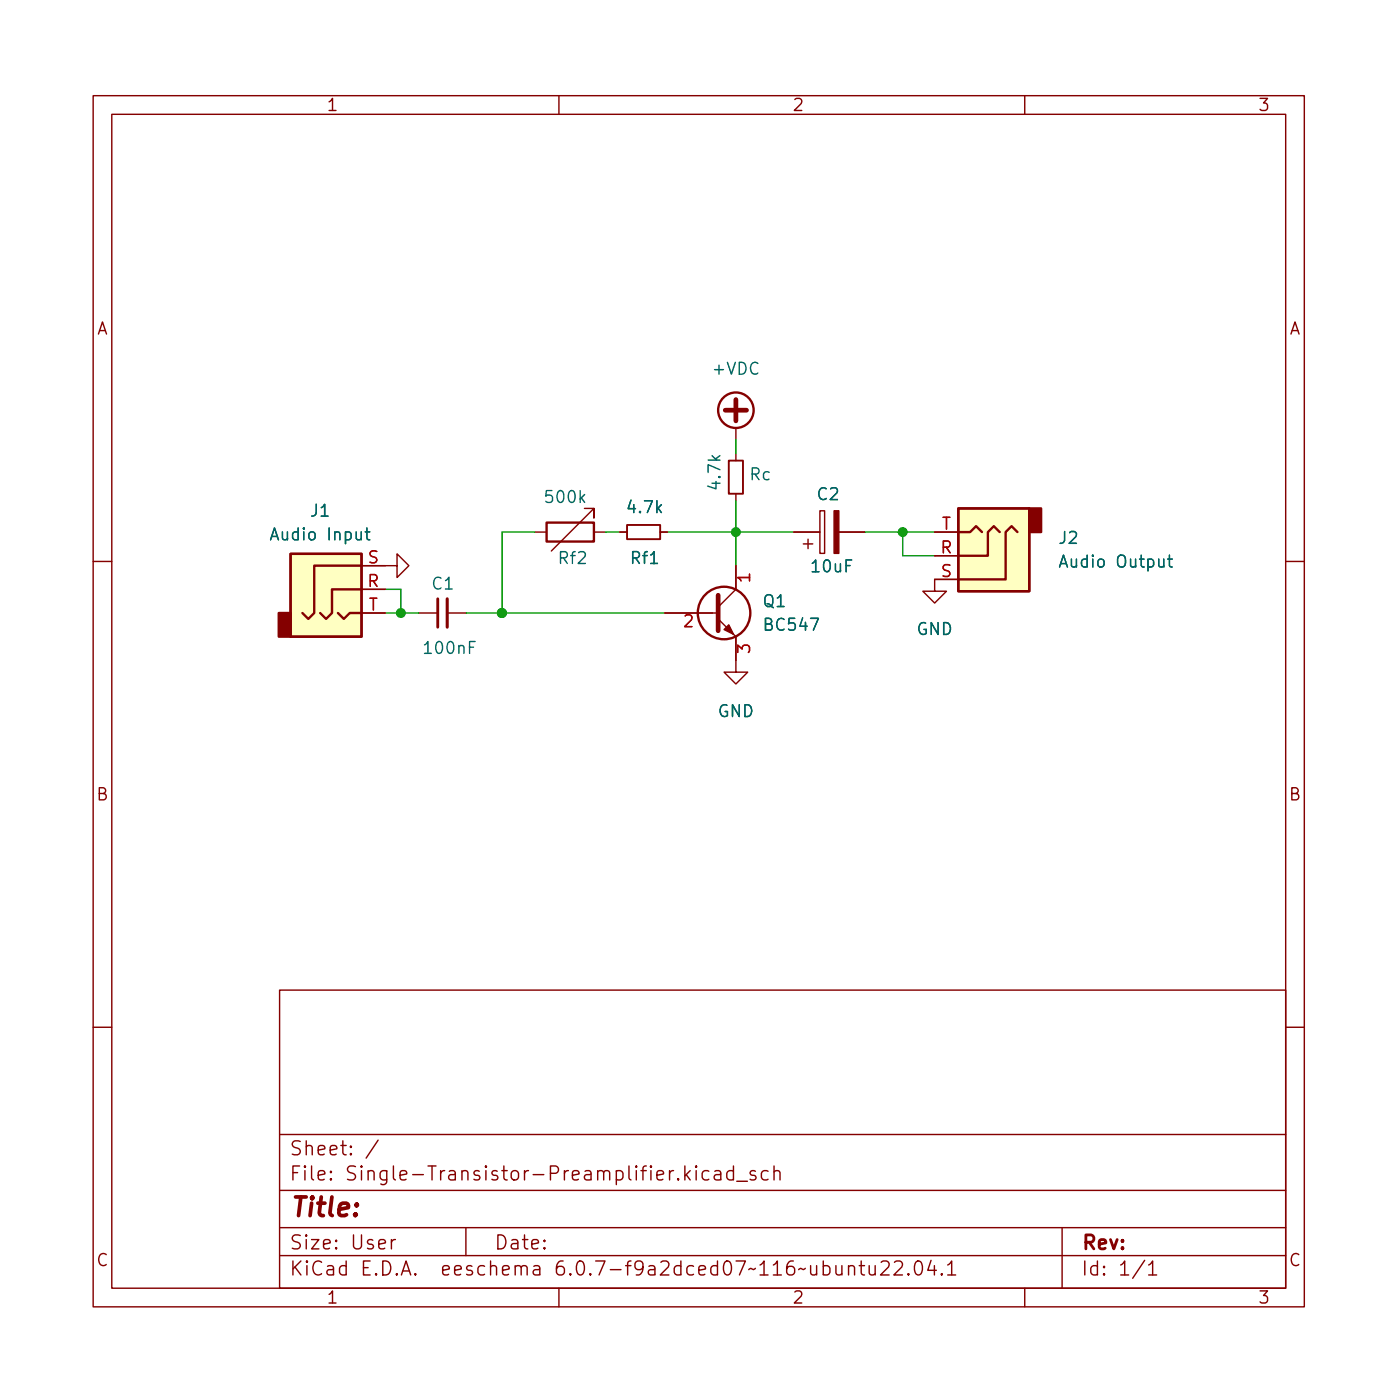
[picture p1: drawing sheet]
<svg xmlns="http://www.w3.org/2000/svg" width="150mm" height="150mm" viewBox="0 0 150 150" stroke-linecap="round" stroke-linejoin="round" font-family="sans-serif">
<g fill="none" stroke="#840000" stroke-width=".15">
<path d="M10 10.3h130v130h-130zM12 12.3h126v126h-126zM60 10.3v2M110 10.3v2M57.4 57.1h1.3M62.7 54.6h1.1v1v-1l-4.6 4.5M63.8 57.1h1.2M66.5 57.1h.8M70.9 57.1h.7M79 45.9v1.3M79 48.7v.7M79 53v.8"/>
<path d="M85.2 57.1h2.8M86.2 58.4h1M86.7 57.9v1M88 54.8h.5v4.6h-.5zM90 57.1h2.8M100.3 59.7h2.6M100.3 57.1h2.6M10 60.3h2M38.8 60.7h3.8v-1.2l1.3 1.2-1.3 1.3v-1.3M38.8 63.3h2.6M38.8 65.8h2.6M45 65.8h2"/>
<path d="M48 65.8h2M71.4 65.8h5.7M77.1 66.4l1.9 1.9v3.9h1.3l-1.3 1.2-1.3-1.2h1.3M79 60.7v2.6l-1.9 1.9M102.9 62.2h-2.6v1.3h1.3l-1.3 1.2-1.2-1.2h1.2M138 60.3h2M10 110.3h2M30 106.3h108v32h-108zM138 110.3h2M30 134.8h108M30 131.8h108M30 127.8h108"/>
<path d="M30 121.8h108M40.6 122.4l-1.3 1.9M42 133.1v1M42.4 133.1a.38 .38 0 0 0-.4 .2M50 131.8v3M60 138.3v2M73.7 126.1l.4 .6M74.1 125.7l-.6 .5M74.7 125.2v.1l.1-.1h-.1v.1M74.7 125.7v1M76.1 125.7h-.4l-.3 .2v.5l.1 .2 .2 .1 .4-.1M76.7 125.7h.2h.4l.1 .2v.8"/>
<path d="M77.4 126l-.5 .1a.29 .29 0 0 0-.2 .3 .29 .29 0 0 0 .2 .3l.5-.1M78.7 125.7h-.4l-.3 .2v.5l.2 .2 .1 .1 .4-.1M78.7 125.2v1.5M79.1 126.8h1.1M81.1 125.7h-.4l-.2 .2 .1 .2 .5 .1 .1 .2-.1 .2-.2 .1-.4-.1M82.4 125.7h-.4l-.3 .2v.5l.2 .2 .1 .1 .4-.1M83.1 125.8a.37 .37 0 0 1 .6 .1v.8M83.1 125.2v1.5M91.1 136a.37 .37 0 0 1 .6 .1v.8M91.1 135.9v1M92.2 135.9h.6M92.4 135.4v1.2l.1 .2 .3 .1"/>
<path d="M93.3 135.9v.7l.1 .2a.41 .41 0 0 0 .5-.1M93.9 135.9v1M94.6 135.5l.2-.1h.4a.41 .41 0 0 1 .2 .6l-.9 .9h.9M96 135.5l.2-.1h.4a.41 .41 0 0 1 .2 .6l-.9 .9h1M97.5 136.7l.1 .1-.1 .1-.1-.1 .1-.1v.2M98.4 135.4a.36 .36 0 0 1 .5 .2 .88 .88 0 0 1-.2 1.3 .38 .38 0 0 1-.5-.3 1.17 1.17 0 0 1 .2-1.2zM99.9 135.3l-.3 1.1h.9M100.3 135.9v1M101.1 136.7l.1 .1-.1 .1-.1-.1 .1-.1v.2M101.7 135.8l.5-.4v1.5M101.7 136.9h.9M110 138.3v2"/>
<path d="M114 131.8v6.5M122.9 135.3l-1.3 1.9M123.3 135.8l.4-.4v1.5M123.3 136.9h.9"/>
</g>
<g fill="#ffffc2" stroke="#ffffc2" stroke-width=".11">
<path d="M102.9 54.6h7.6v8.9h-7.6z"/>
<path d="M31.2 59.5h7.6v8.8h-7.6z"/>
</g>
<g fill="none" stroke="#840000" stroke-width=".25">
<path d="M31.2 59.5h7.6v8.8h-7.6zM58.7 56.1h5.1v2h-5.1zM102.9 54.6h7.6v8.9h-7.6zM102.9 57.1h1.2l.7-.6 .6 .6M107.3 57.1l-.6-.6-.7 .6v2.6h-3.1M109.2 57.1l-.6-.6-.7 .6v5.1h-5M36.3 65.8l.6 .6 .6-.6h1.3M38.8 63.3h-3.2v2.5l-.6 .6-.6-.6M38.8 60.7h-5.1v5.1l-.6 .6-.6-.6"/>
<circle cx="79" cy="44" r="1.9"/>
<circle cx="77.7" cy="65.8" r="2.82"/>
</g>
<g fill="#840000" stroke="#840000" stroke-width=".25">
<path d="M110.5 54.6h1.3v2.5h-1.3z"/>
<path d="M29.9 65.8h1.3v2.5h-1.3z"/>
</g>
<path d="M39.2 57.1h.5M39.4 56.7v1.1v.1h.3M125.5 59.6v1.1l.1 .1 .2 .1M125.3 60h.5" fill="none" stroke="#006464" stroke-width=".15"/>
<path d="M77.9 44h2.2M79 42.9v2.3M77.1 63.9v3.8" fill="none" stroke="#840000" stroke-width=".51"/>
<path d="M48 64.3v3" fill="none" stroke="#840000" stroke-width=".33"/>
<path d="M47 64.3v3" fill="none" stroke="#840000" stroke-width=".3"/>
<g fill="#840000" stroke="#840000" stroke-width=".15">
<path d="M77.7 67.6l.5-.5 .5 1z"/>
<path d="M89.5 54.8h.5v4.6h-.5z"/>
</g>
<path d="M67.3 56.4h3.6v1.5h-3.6zM78.2 49.4h1.6v3.6h-1.6z" fill="none" stroke="#840000" stroke-width=".2"/>
<path d="M57.4 57.1h-3.5v8.7h17.5M65 57.1h1.5M71.6 57.1h13.6M79 47.2v1.5M79 53.8v6.9M92.8 57.1h7.5M96.9 57.1v2.6h3.4M41.4 65.8h3.6M41.4 63.3h1.6v2.5M50 65.8h3.8" fill="none" stroke="#009600" stroke-width=".15"/>
<g fill="#009600" stroke="#009600" stroke-width=".15">
<circle cx="96.9" cy="57.1" r=".46"/>
<circle cx="53.8" cy="65.8" r=".46"/>
<circle cx="53.9" cy="65.8" r=".46"/>
<circle cx="79" cy="57.1" r=".46"/>
<circle cx="43" cy="65.8" r=".46"/>
</g>
<text font-size="2.8" fill="#840000" x="31" y="130.6">Title:</text>
<g font-size="2.1" fill="#840000">
<text x="31" y="124">Sheet: /</text>
<text x="31" y="126.7">File: Single-Transistor-Preamplifier.kicad_sch</text>
<text x="31" y="136.9">KiCad E.D.A. eeschema 6.0.7-f9a2dced07~116~ubuntu22.04.1</text>
<text x="31" y="134.1">Size: User</text>
<text x="53" y="134.1">Date:</text>
<text x="116" y="134.1">Rev:</text>
<text x="116" y="136.9">Id: 1/1</text>
</g>
<g font-size="1.8" fill="#840000">
<text x="35" y="11.9">1</text>
<text x="85" y="11.9">2</text>
<text x="135" y="11.9">3</text>
<text x="10.3" y="35.9">A</text>
<text x="138.4" y="35.9">A</text>
<text x="10.3" y="85.9">B</text>
<text x="138.4" y="85.9">B</text>
<text x="10.3" y="135.9">C</text>
<text x="138.4" y="135.9">C</text>
<text x="35" y="139.9">1</text>
<text x="85" y="139.9">2</text>
<text x="135" y="139.9">3</text>
</g>
<g font-size="1.8" fill="#006464">
<text x="76.6" y="40.2">+VDC</text>
<text x="58.7" y="54">500k</text>
<text x="77.3" y="52.4" transform="rotate(-90 77.3 52.4)">4.7k</text>
<text x="80.5" y="51.6">Rc</text>
<text x="87.8" y="53.7">C2</text>
<text x="29.5" y="58">Audio Input</text>
<text x="33.4" y="55.5">J1</text>
<text x="67.5" y="55.1">4.7k</text>
<text x="113.7" y="58.4">J2</text>
<text x="46.4" y="63.3">C1</text>
<text x="60" y="60.5">Rf2</text>
<text x="67.8" y="60.5">Rf1</text>
<text x="82" y="65.2">Q1</text>
<text x="87.2" y="61.4">10uF</text>
<text x="114.1" y="60.9">Audio Output</text>
<text x="45.7" y="70.2">100nF</text>
<text x="82.2" y="67.7">BC547</text>
<text x="98.4" y="68.2">GND</text>
<text x="77" y="77">GND</text>
</g>
<g font-size="1.8" fill="#a90000">
<text x="101" y="59.4">R</text>
<text x="101.1" y="56.9">T</text>
<text x="39.4" y="63">R</text>
<text x="39.5" y="60.5">S</text>
<text x="39.5" y="65.5">T</text>
<text x="80.5" y="62.5" transform="rotate(-90 80.5 62.5)">1</text>
<text x="101" y="61.9">S</text>
<text x="73.4" y="67.3">2</text>
<text x="80.5" y="70.1" transform="rotate(-90 80.5 70.1)">3</text>
</g>
</svg>
